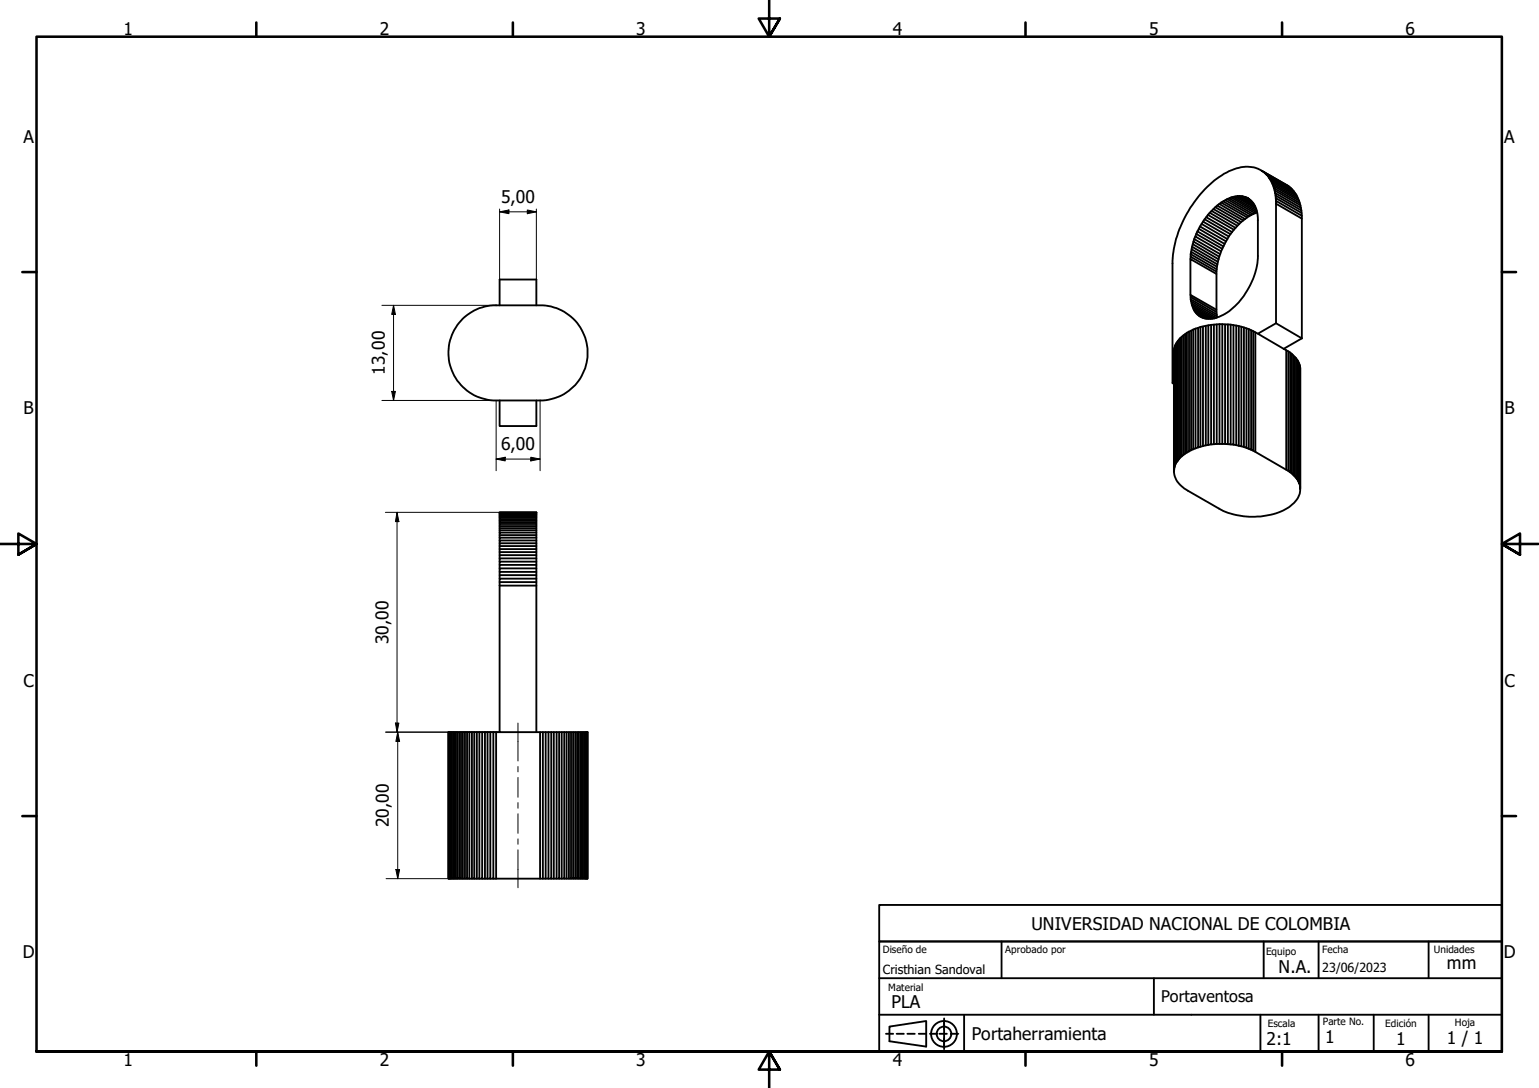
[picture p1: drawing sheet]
<svg xmlns="http://www.w3.org/2000/svg" width="420mm" height="297mm" viewBox="0 0 420 297" stroke-linecap="round" stroke-linejoin="round" font-family="sans-serif">
<!-- layer: Visible (ISO) -->
<g fill="none" stroke="#000" stroke-width=".51">
<path d="M328.9 59.9l-.5 .6 7.1 4.1M329.3 59.3l-.4 .6 7 4M329.8 58.7l-.5 .6 7.1 4.1M330.3 58.1l-.5 .6 7.1 4M330.8 57.6l-.5 .5 7 4.1M331.3 57.1l-.5 .5 7 4M331.8 56.6l-.5 .5 7 4M332.3 56.1l-.5 .5 7 4M332.9 55.7l-.6 .4 7.1 4.1M333.4 55.3l-.5 .4 7 4.1M333.9 55l-.5 .3 7.1 4.1M334.5 54.7l-.6 .3 7.1 4"/>
<path d="M335 54.3l-.5 .4 7.1 4M335.6 54.2l-.6 .1 7.1 4.2M336.1 53.9l-.5 .3 7 4M336.6 53.8l-.5 .1 7.1 4.1M337.2 53.6l-.6 .2 6.5 3.7M337.7 53.6h-.5l5.7 3.3M338.2 53.5l-.5 .1 5 2.9M338.6 53.6l-.4-.1 4.3 2.6M339.2 53.6h-.6l3.7 2M339.6 53.7l-.4-.1 2.7 1.6M340 53.8l-.4-.1 2.1 1.2M340.4 54l-.4-.2 1.3 .8"/>
<path d="M340.9 54.3l-.5-.3a6.3 6.3 0 0 1 3 6.1v9.8a20.3 20.3 0 0 1-9.5 16.1 6.1 6.1 0 0 1-6.6 .2M343.2 58a18 18 0 0 0-10.1 11.4 16.3 16.3 0 0 0-1 5.4v10.4l.2 1.5M344.4 46.6a9.3 9.3 0 0 0-9.5 .5 30.3 30.3 0 0 0-13.5 17.3 23.8 23.8 0 0 0-1.3 7.5v32.7M344.9 46.9l-.5-.3 7.1 4.1a10.4 10.4 0 0 1 3.9 9v32.7M345.3 47.2l-.4-.3 7.1 4.1M345.8 47.7l-.5-.5 7.1 4.2M346.1 48.1l-.3-.4 7 4M346.5 48.6l-.4-.5 7.1 4.1M346.8 49l-.3-.4 7 4M347.1 49.6l-.3-.6 7.1 4.1M347.3 50.2l-.2-.6 7 4M347.6 50.7l-.3-.5 7.1 4"/>
<path d="M347.8 51.4l-.2-.7 7 4.1M348 52l-.2-.6 7 4M348.1 52.7l-.1-.7 7 4.1M348.2 53.4l-.1-.7 7.1 4.1M348.3 54.1l-.1-.7 7.1 4.1M348.4 55.6v-.8l7 4.1M348.4 54.8l-.1-.7 7 4.1M348.4 55.6v32.7l7 4.1M348.4 55.6l7 4.1M325.1 69.4v.7l7 4.1M325.1 70.1l-.1 .6M325.2 68.8l-.1 .6 7.1 4.1"/>
<path d="M325.3 68.1l-.1 .7 7 4M325.4 67.4l-.1 .7 7.1 4.1M325.6 66.7l-.2 .7 7.1 4.1M325.8 66l-.2 .7 7.1 4.1M326 65.3l-.2 .7 7.1 4.1M326.3 64.6l-.3 .7 7.1 4.1M326.6 63.9l-.3 .7 7.1 4M326.9 63.2l-.3 .7 7.1 4M327.3 62.5l-.4 .7 7.1 4.1M327.6 61.8l-.3 .7 7 4.1M328 61.1l-.4 .7 7.1 4.1M328.4 60.5l-.4 .6 7.1 4.2"/>
<path d="M332.1 74.8l-7.1-4.1v9.8M126.4 87a13 13 0 0 1 9-3.6h12a13 13 0 0 1 13 12.9 13 13 0 0 1-13 13h-12a13 13 0 0 1-12-8.1 13 13 0 0 1 3-14.2zM136.4 83.4v-7.1h10v7.1M320.5 95.7v33.1M320.5 95.2v33.1M320.7 94.8l-.2 33.1M320.8 94.3l-.1 33.2M321 94v32.6l-.2 .4M321.2 93.5v32.7l-.2 .4M321.6 93.1v32.7l-.4 .4M321.9 92.7v32.6l-.3 .5M322.2 92.3v32.7l-.3 .3"/>
<path d="M322.6 91.9v32.7l-.4 .4M323.1 91.6v32.6l-.5 .4M323.5 91.2v32.7l-.4 .3M324 90.9v32.7l-.5 .3M324.6 90.5v32.7l-.6 .4M325.1 81.1v.6l7.1 4.1M325.1 81.7l.1 .6 7 4.1M325.2 82.3l.1 .6 6.7 3.9M325.2 90.3v32.6l-.6 .3M325.3 82.9l.1 .5 6.1 3.5M325.4 83.4l.2 .5 5.4 3.1M325.6 83.9l.2 .4 4.7 2.7"/>
<path d="M325.8 90v32.7l-.6 .2M325.8 84.3l.2 .5 4 2.2M326 84.8l.3 .4 3.2 1.8M326.3 85.2l2.8 1.8M326.4 89.7v32.7l-.6 .3M326.6 85.5l2 1.4M326.9 85.8l1.3 .9M327.1 89.5v32.7l-.7 .2M327.7 89.3v32.7l-.6 .2M328.4 89.1v32.7l-.7 .2M329.2 88.9v32.7l-.8 .2M329.9 88.8v32.7l-.7 .1"/>
<path d="M330.6 88.7v32.6l-.7 .2M331.4 88.6v32.7h-.8M332.1 84.6l-7.1-4.1 .1 .6 7 4.1M332.2 88.6v32.6l-.8 .1M332.9 88.5v32.7h-.7M333.7 88.5v32.7h-.8M334.5 88.6v32.6h-.8M335.2 88.6v32.7l-.7-.1M336 88.6v32.7h-.8M336.7 88.8v32.6l-.7-.1M337.5 88.9v32.6l-.8-.1M338.2 89v32.7l-.7-.2"/>
<path d="M338.9 89.2v32.6l-.7-.1M339.6 89.4v32.6l-.7-.2M340.3 89.6v32.7l-.7-.3M340.9 89.8v32.7l-.6-.2M341.6 90.2v32.6l-.7-.3M342.1 90.4v32.6l-.5-.2M342.7 90.7v32.7l8.5 4.9M343.4 91.1a19.8 19.8 0 0 0-19.9 .1 6 6 0 0 0-3 4.9v32.7a6.4 6.4 0 0 0 3.8 5.2l8.5 4.9a20 20 0 0 0 19.2-.5 5.9 5.9 0 0 0 3-4.9M348.4 88.3l-5 2.8 7.1 4.1M350.5 95.2a6.7 6.7 0 0 1 4.5 5.6v32.7v-.5M351.2 95.6v32.7l1 .7v-32.7M351.7 95.9v32.7"/>
<path d="M352.7 96.6v32.7l-.5-.3M353.1 97v32.7l-.4-.4M353.4 97.4v32.6l-.3-.3M353.8 97.8v32.7l-.4-.5M354.1 98.2v32.7l-.3-.4M354.4 98.6v32.7l-.3-.4M354.6 99v32.7l-.2-.4M354.8 99.5v32.6l-.2-.4M354.9 99.9v32.7l-.1-.5M355.4 92.4l-4.9 2.8M136.4 109.3v7h10v-7M320.5 104.3l-.4 .3 .4 .2"/>
<path d="M355 100.4v32.6l-.1-.4M136.4 139.9h10v60M146.4 139.9l-10 .1M342.1 123l.6 .4M136.4 159.9v40h24M136.4 159.9h10M146.4 158.9h-10v1M146.4 158h-10v.9M146.4 157h-10v1M146.4 156.1h-10v.9M146.4 155.2h-10v.9M146.4 154.2h-10v1"/>
<path d="M146.4 153.3h-10v.9M146.4 152.4h-10v.9M146.4 151.6h-10v.8M146.4 150.7h-10v.9M146.4 149.9h-10v.8M146.4 149.1h-10v.8M146.4 148.3h-10v.8M146.4 147.6h-10v.7M146.4 146.8h-10v.8M146.4 146.1h-10v.7M146.4 145.4h-10v.7M146.4 144.8h-10v.6"/>
<path d="M146.4 144.2h-10v.6M146.4 143.6h-10v.6M146.4 143.1h-10v.5M146.4 142.5h-10v.6M146.4 142.1h-10v.4M146.4 141.7h-10v.4M146.4 141.3h-10v.4M146.4 141h-10v.3M146.4 140.7h-10v.3M146.4 140.4h-10v.3M146.4 140.3h-10v.1M146.4 140.1h-10v.2"/>
<path d="M146.4 140l-10 .1M122.5 199.9l-.1 40v-40h14M122.6 199.9l-.1 40M122.7 199.9l-.1 40M122.9 199.9v40h-.2M123.1 199.9v40h-.2M123.4 199.9v40h-.3M123.7 199.9v40h-.3M124 199.9v40h-.3M124.5 199.9v40h-.5M124.8 199.9v40h-.3M125.3 199.9v40h-.5"/>
<path d="M125.9 199.9v40h-.6M126.4 199.9v40h-.5M126.9 199.9v40h-.5M127.5 199.9v40h-.6M128.1 199.9v40h-.6M128.8 199.9v40h-.7M129.5 199.9v40h-.7M130.2 199.9v40h-.7M130.9 199.9v40h-.7M131.6 199.9v40h-.7M132.4 199.9v40h-.8M133.1 199.9v40h-.7"/>
<path d="M133.9 199.9v40h-.8M134.7 199.9v40h-.8M135.4 199.9v40h12M147.4 199.9v40h1.6v-40M148.2 199.9v40M149.7 199.9v40h-.7M150.5 199.9v40h-.8M151.2 199.9v40h-.7M152 199.9v40h-.8M152.7 199.9v40h-.7M153.4 199.9v40h-.7M154.1 199.9v40h-.7"/>
<path d="M154.7 199.9v40h-.6M155.3 199.9v40h-.6M155.9 199.9v40h-.6M156.5 199.9v40h-.6M157 199.9v40h-.5M157.5 199.9v40h-.5M158 199.9v40h-.5M158.4 199.9v40h-.4M158.8 199.9v40h-.4M159.1 199.9v40h-.3M159.4 199.9v40h-.3M159.8 199.9v40h-.4"/>
<path d="M160 199.9v40h-.2M160.1 199.9v40h-.1M160.3 199.9l-.2 40M160.4 199.9l-.1 40M160.4 199.9v40M134.7 239.9h.7"/>
</g>
<!-- layer: Border (ISO) -->
<g fill="none" stroke="#000" stroke-width=".7">
<path d="M70 6.1v3.9M140 6.1v3.9M210 0v10l-2.9-4.9h5.8l-2.9 4.9 2.9-4.9M280 6.1v3.9M350 6.1v3.9M6.1 74.3h3.9M410 74.3h3.9M0 148.5h10l-5-2.8v5.7l5-2.9-5 2.9M420 148.5h-10l5-2.8v5.7l-5-2.9 5 2.9M6.1 222.8h3.9M410 222.8h3.9M10 287.1v-277.1h400v277.1h-400h400"/>
<path d="M70 287.1v3.8M140 287.1v3.8M212.9 292l-2.9-4.9 2.9 4.9h-5.8l2.9-4.9v9.9M280 287.1v3.8M350 287.1v3.8"/>
</g>
<!-- layer: Title (ISO) -->
<g fill="none" stroke="#000" stroke-width=".51">
<path d="M240 247.1h170v9.9h-170zM240 257h170v30.1h-170zM273.4 257v10.1M345 257v10.1M360 257v10.1M390 257v10.1M240 277h170M240 267.1h170M257.7 278.1v8.3M263.2 277v10.1M315 267.1v9.9M344.1 277v10.1"/>
<path d="M360 277v10.1M375 277v10.1M390 277v10.1M241.9 282.2h1.9M242.8 280.3l10.1-1.5v6.9l-10.1-1.4zM244.8 282.2h2M247.7 282.2h2M250.8 282.2h2M253.9 282.2h2M256.5 282.2h2M259.6 282.2h2"/>
<circle cx="257.7" cy="282.3" r="3.5"/>
<circle cx="257.7" cy="282.3" r="2"/>
</g>
<!-- layer: Dimension (ISO) -->
<g fill="none" stroke="#000" stroke-width=".27">
<path d="M136.4 57.8l2.5-.5v1zM136.4 57.8h10M136.4 57.1v19.2M144 57.3l2.4 .5-2.4 .5zM146.4 57.1v19.2M104.3 83.4h31.1M107.4 83.4l.5 2.4h-1zM107.4 83.4v25.9M104.3 109.3h31.1v19.2M106.9 106.9h1l-.5 2.4zM147.4 109.3v19.2M105.2 139.9h31.2"/>
<path d="M108.4 139.9l.5 2.5h-1zM108.4 139.9v60M135.4 125.3l2.5-.5v1zM135.4 125.3h12M144.9 124.8l2.5 .5-2.5 .5zM105.2 199.9h31.2M107.9 197.4h1l-.5 2.5zM108.6 199.9l.5 2.5h-1zM108.6 199.9v40M105.4 239.9h30M108.1 237.4h1l-.5 2.5z"/>
</g>
<g fill="#000">
<path d="M136.4 57.8l2.5-.5v1z" fill-rule="evenodd"/>
<path d="M144 57.3l2.4 .5-2.4 .5z" fill-rule="evenodd"/>
<path d="M107.4 83.4l.5 2.4h-1z" fill-rule="evenodd"/>
<path d="M106.9 106.9h1l-.5 2.4z" fill-rule="evenodd"/>
<path d="M135.4 125.3l2.5-.5v1z" fill-rule="evenodd"/>
<path d="M144.9 124.8l2.5 .5-2.5 .5z" fill-rule="evenodd"/>
<path d="M108.4 139.9l.5 2.5h-1z" fill-rule="evenodd"/>
<path d="M107.9 197.4h1l-.5 2.5z" fill-rule="evenodd"/>
<path d="M108.6 199.9l.5 2.5h-1z" fill-rule="evenodd"/>
<path d="M108.1 237.4h1l-.5 2.5z" fill-rule="evenodd"/>
</g>
<!-- layer: Centerline (ISO) -->
<path d="M141.4 197.4v10.4M141.4 209.3v1.4M141.4 212.3v5.4M141.4 219.1v1.5M141.4 222.2v5.3M141.4 229v1.5M141.4 232v10.4" fill="none" stroke="#000" stroke-width=".27"/>
<g font-size="4.8">
<text x="33.7" y="9.6">1</text>
<text x="103.7" y="9.6">2</text>
<text x="173.7" y="9.6">3</text>
<text x="243.7" y="9.6">4</text>
<text x="313.7" y="9.6">5</text>
<text x="383.7" y="9.6">6</text>
<text x="6.4" y="38.9">A</text>
<text x="410.7" y="38.9">A</text>
<text x="136.8" y="55.4">5,00</text>
<text x="105" y="102.3" transform="rotate(-90 105 102.3)">13,00</text>
<text x="6.4" y="113.1">B</text>
<text x="410.7" y="113.1">B</text>
<text x="136.8" y="122.9">6,00</text>
<text x="106" y="175.9" transform="rotate(-90 106 175.9)">30,00</text>
<text x="6.4" y="187.4">C</text>
<text x="410.7" y="187.4">C</text>
<text x="106.2" y="225.9" transform="rotate(-90 106.2 225.9)">20,00</text>
<text x="281.6" y="254">UNIVERSIDAD NACIONAL DE COLOMBIA</text>
<text x="6.2" y="261.7">D</text>
<text x="410.5" y="261.7">D</text>
<text x="349.1" y="265.7">N.A.</text>
<text x="395" y="264.5">mm</text>
<text x="243.4" y="275.2">PLA</text>
<text x="265.3" y="284">Portaherramienta</text>
<text x="345.8" y="285.3">2:1</text>
<text x="361.8" y="284.7">1</text>
<text x="381.2" y="285.3">1</text>
<text x="395" y="285">1 / 1</text>
<text x="33.7" y="290.9">1</text>
<text x="103.7" y="290.9">2</text>
<text x="173.7" y="290.9">3</text>
<text x="243.7" y="290.9">4</text>
<text x="313.7" y="290.9">5</text>
<text x="383.7" y="290.9">6</text>
</g>
<text font-size="4.4" x="317" y="273.5">Portaventosa</text>
<g font-size="3.4">
<text x="241" y="266">Cristhian Sandoval</text>
<text x="361" y="265.5">23/06/2023</text>
</g>
<g font-size="2.7">
<text x="241" y="260.2">Diseño de</text>
<text x="274.4" y="260.1">Aprobado por</text>
<text x="345.6" y="260.8">Equipo</text>
<text x="361" y="260.1">Fecha</text>
<text x="391.5" y="260.1">Unidades</text>
<text x="242.5" y="270.5">Material</text>
<text x="346.1" y="280.3">Escala</text>
<text x="361.1" y="279.8">Parte No.</text>
<text x="378.2" y="280.3">Edición</text>
<text x="397.2" y="280">Hoja</text>
</g>
</svg>
